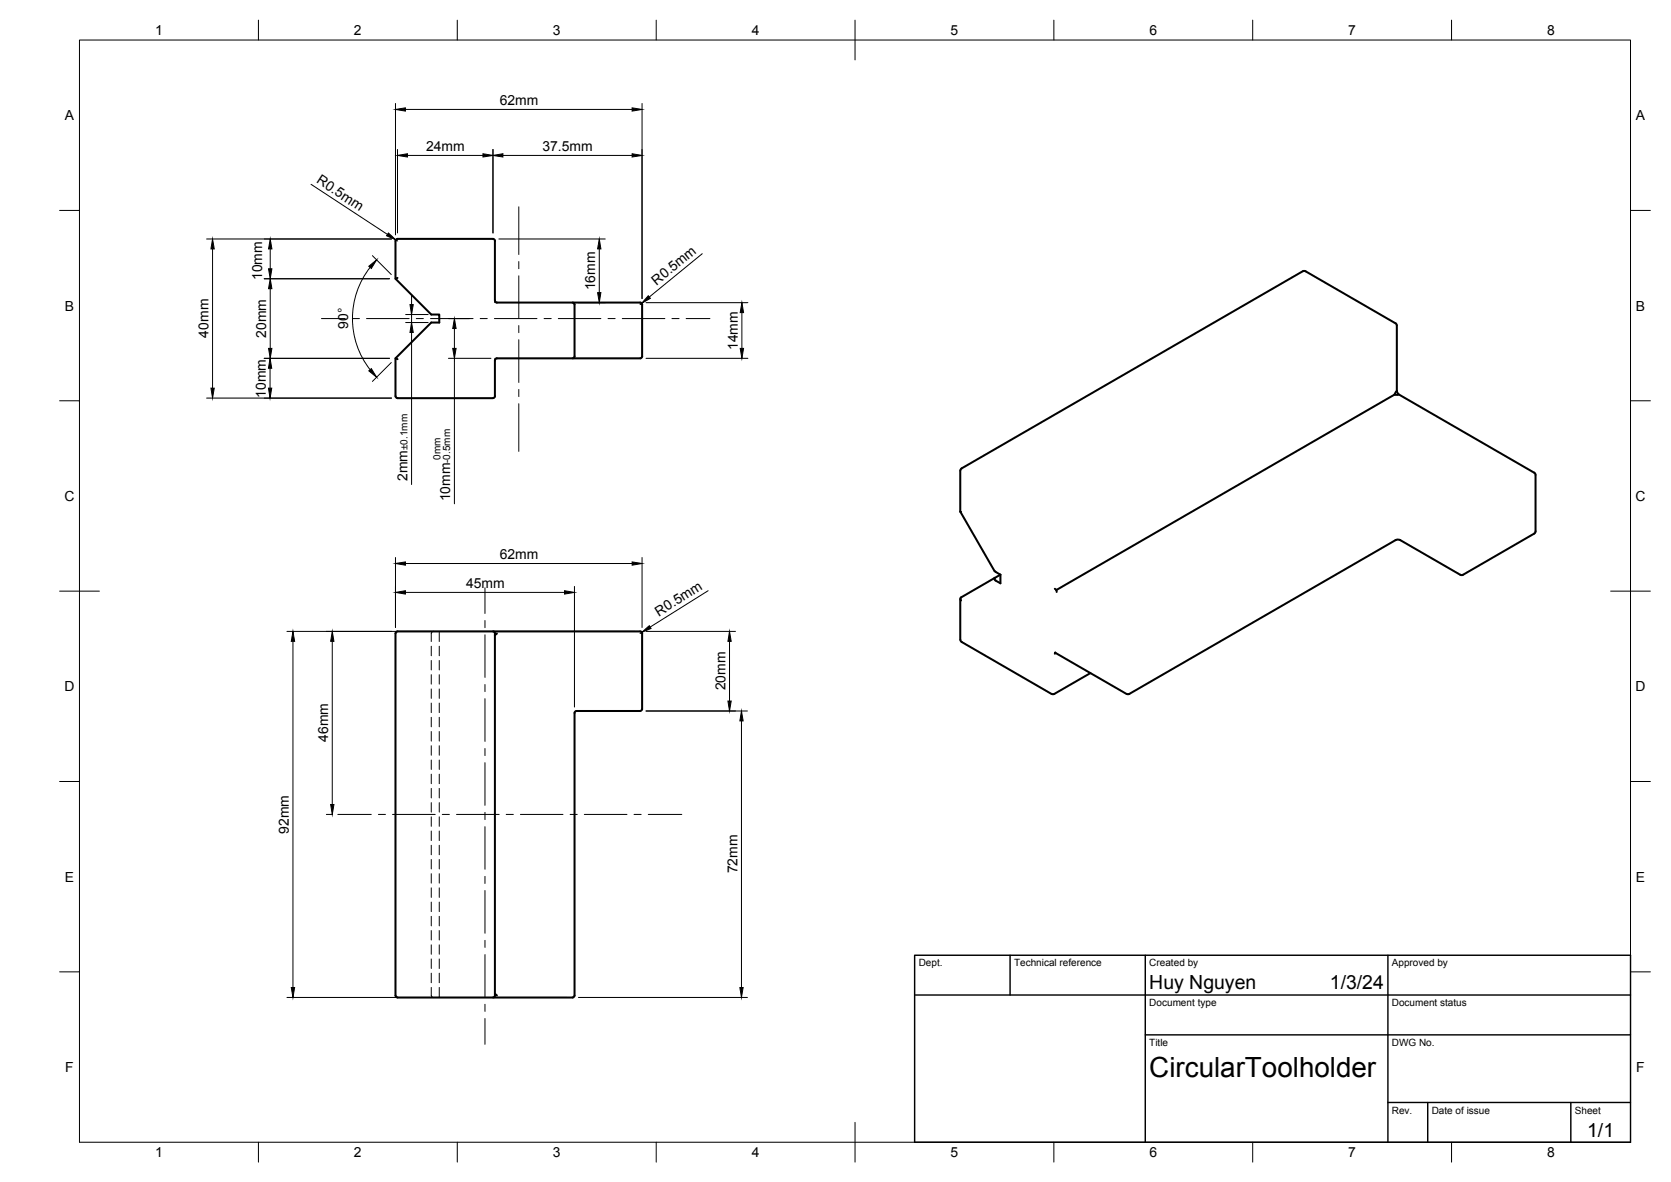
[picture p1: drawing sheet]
<svg xmlns="http://www.w3.org/2000/svg" width="420mm" height="297mm" viewBox="0 0 420 297" stroke-linecap="round" stroke-linejoin="round" font-family="sans-serif">
<!-- layer: Visible -->
<g fill="none" stroke="#000" stroke-width=".51">
<path d="M99.4 70l.1-9.5 .2-.4 24.3-.1 .4 .3v.2l.1 15 .2 .5h36.3M99.9 69.8l-.5 .2 9 9h2v2.1h-2l-9 9 .5 .2M144 76l.4 .3 .1 .2v13.1l-.3 .4-.2 .1M161 76l.4 .3 .1 .2v13.1l-.3 .4-.2 .1M99.4 90.1l.1 9.4v.3l.5 .2M124.4 90.6l.1 8.9-.3 .5h-.2M161 90.1h-36.1l-.4 .2v.2M351 98.4l-.4 .8M351.2 81.8v16.5l.3 .6 34.4 20 .2 .5v14.1l-.2 .4-18.3 10.6-.4-.1-15.1-8.7h-1.2l-67 38.7h-.6M351.2 81.8l-.3-.6-22.6-13-.5-.1-86 49.6M351.5 99.2h-.9l-85 49.1M99.9 100.1h24.1"/>
<path d="M241.8 117.7l-.4 .6 .1 10.3 .2 .1M241.5 128.6l8.5 14.8M124 158.7h.2l.3 .5-.1 91v.2l-.4 .3M124.9 159.2l-.5 .4M161 158.7h-61.1l-.4 .2-.1 91.3 .3 .4 44.3 .1 .4-.3 .1-71.2v-.3l.5-.2h16M161 158.7l.4 .2 .1 .3v19l-.3 .4-.2 .1M241.4 150.5l.1 10.2 .3 .6M241.7 150.1a.48 .48 0 0 0 0 .8M250 143.4l.3 .3M250.1 145.2l-8.5 4.9M250.1 145.2l-.1 .3 .3 .4M250.3 143.7l1.2 .7"/>
<path d="M251.5 144.4l-1.4 .8M251.5 144.4v2.2l-1.2-.7M265.2 148l.4 .3M265.6 148.3l.1 .5M241.8 161.3l22.6 13.1M265.3 164h.1M265.3 164l-.1 .3M265.3 164l18 10.4M274.2 169.1l-9.1 5.3h-.7M124.4 249.8l.5 .4"/>
</g>
<!-- layer: Hidden -->
<g fill="none" stroke="#000" stroke-width=".25">
<path d="M124.4 75.6v.4h.5M124.9 90.1h-.5v.5M109.2 158.7l-.4 .1-.3 .3-.1 2.1M110.4 158.7v2.5M108.4 162.4v2.4M108.4 166v2.4M108.4 169.6v2.3M108.4 173.1v2.4M108.4 176.7v2.4M110.4 162.4v2.4M110.4 166v2.4M110.4 169.6v2.3"/>
<path d="M110.4 173.1v2.4M110.4 176.7v2.4M108.4 180.3v2.4M108.4 183.8v2.4M108.4 187.4v2.4M108.4 191v2.4M108.4 194.5v2.4M108.4 198.1v2.4M110.4 180.3v2.4M110.4 183.8v2.4M110.4 187.4v2.4M110.4 191v2.4"/>
<path d="M110.4 194.5v2.4M110.4 198.1v2.4M108.4 201.7v2.4M108.4 205.3v2.4M108.4 208.8v2.4M108.4 212.4v2.4M108.4 216v2.4M108.4 219.6v2.3M110.4 201.7v2.4M110.4 205.3v2.4M110.4 208.8v2.4M110.4 212.4v2.4"/>
<path d="M110.4 216v2.4M110.4 219.6v2.3M108.4 223.1v2.4M108.4 226.7v2.4M108.4 230.3v2.4M108.4 233.9v2.3M108.4 237.4v2.4M110.4 223.1v2.4M110.4 226.7v2.4M110.4 230.3v2.4M110.4 233.9v2.3M110.4 237.4v2.4"/>
<path d="M108.4 248.1l.1 2.2 .7 .4M108.4 241v2.4M108.4 244.6v2.4M110.4 241v2.4M110.4 244.6v2.4M110.4 248.1v2.6"/>
</g>
<!-- layer: BORDER -->
<g fill="none" stroke="#000" stroke-width=".25">
<path d="M20 10.1h390v276.9h-390zM65 5.1v5M115 5.1v5M165 5.1v5M215 5.1v10M265 5.1v5M315 5.1v5M365 5.1v5M15 52.9h5M410 52.9h5M15 100.7h5M410 100.7h5"/>
<path d="M15 148.6h10M405 148.6h10M15 196.4h5M410 196.4h5M15 244.2h5M410 244.2h5M65 287v5M115 287v5M165 287v5M215 282.1v9.9M265 287v5M315 287v5"/>
<path d="M365 287v5"/>
</g>
<!-- layer: TITLEBLOCK -->
<path d="M230 240.1h180v46.9h-180zM230 250h180M254 240.1v9.9M288 240.1v46.9M349 240.1v46.9M288 260.1h122M349 277.1h61M359 277.1v9.9M395 277.1v9.9" fill="none" stroke="#000" stroke-width=".36"/>
<!-- layer: Smart Centers -->
<g fill="none" stroke="#000" stroke-width=".25">
<path d="M130.5 52v12M130.5 65.7v1.8M130.5 69.3v10.7M80.8 80.1h6M88.6 80.1h1.8M92.2 80.1h10.7M104.7 80.1h1.7M108.2 80.1h10.8M120.7 80.1h1.8M124.3 80.1h10.7M130.5 81.8v1.8M130.5 85.4v10.7"/>
<path d="M130.5 97.9v1.8M136.8 80.1h1.8M140.4 80.1h10.7M152.9 80.1h1.8M156.5 80.1h10.7M169 80.1h1.8M172.5 80.1h6M130.5 101.5v11.9M121.9 147.7v6.5M121.9 155.9v1.8M121.9 159.5v10.7M121.9 172v1.8"/>
<path d="M121.9 175.6v10.7M121.9 188.1v1.8M121.9 191.7v10.7M84.9 204.7h8.4M95.1 204.7h1.8M98.7 204.7h10.7M111.2 204.7h1.8M114.8 204.7h10.7M121.9 204.2v1.8M121.9 207.7v10.7M127.3 204.7h1.8M130.9 204.7h10.7"/>
<path d="M143.4 204.7h1.7M146.9 204.7h10.7M159.4 204.7h1.8M163 204.7h8.4M121.9 220.2v1.8M121.9 223.8v10.7M121.9 236.3v1.8M121.9 239.9v10.7M121.9 252.4v1.8M121.9 256v6.4"/>
</g>
<!-- layer: FD_Dimensions -->
<g fill="none" stroke="#000" stroke-width=".25">
<path d="M99.4 26v33M99.9 37.6v21M101.9 27.5h57M102.4 39.1h19M124 37.6v21M126.4 39.1h32.5M161.4 26v49M78.2 46.3l19.2 12.6M51.9 60.1h46.5M53.4 62.6v34.9M66.4 70h31.5M67.9 62.6v4.9"/>
<path d="M67.9 72.5v15.1M93.1 67.2a20.8 20.8 0 0 0 0 25.7M93.6 64.2l4.8 4.8M99.5 60.3l.4 .2M102 79h5.7M103.5 74v2.5M103.5 79v2.1M125.4 60.1h26.8M145.4 76.1h6.8M150.7 62.6v10.9M161.3 76.2l-.3 .3M162.4 76.1h25.6"/>
<path d="M176.6 63.8l-13.3 10.8M186.5 78.6v9M66.4 90.1h31.5M67.9 92.5v5M98.4 91.1l-4.8 4.7M102 81.1h5.7M103.5 83.6v38.2M112.8 80.1h5.3M112.8 90.1h10.6M114.3 82.6v5M114.3 90.1v36.5M162.4 90.1h25.6"/>
<path d="M51.9 100h46.5M72.2 158.7h87.2M99.4 140.1v17.6M101.9 141.6h57M101.9 148.9h40M144.4 147.4v30.3M161.4 158.9l-.4 .3M161.4 140.1v17.6M162.4 158.7h22.5M178.1 148.4l-14.6 9.2M73.7 161.2v87M83.5 161.2v41"/>
<path d="M162.4 178.7h25.5M183.4 161.2v15M186.4 181.2v67M82.1 204.7h1.3M72.2 250.7h70.3M145.4 250.7h42.5"/>
</g>
<g fill="#000" stroke="#000" stroke-width=".25">
<path d="M99.4 27.5l2.5-.4v.8zM99.9 39.1l2.5-.5v.9zM121.4 38.6l2.6 .5-2.6 .4zM124 39.1l2.4-.5v.9zM158.9 38.6l2.5 .5-2.5 .4zM158.9 27.1l2.5 .4-2.5 .4zM97.7 58.6l1.8 1.7-2.3-1zM53.4 60.1l.5 2.5h-.9zM67.9 70l.5 2.5h-.9zM67.5 67.5h.9l-.5 2.5zM67.9 60.1l.5 2.5h-.9zM92.7 66.9l2-1.6-1.3 2.2z"/>
<path d="M103.1 76.5h.8l-.4 2.5zM150.3 73.5h.8l-.4 2.6zM150.7 60.1l.4 2.5h-.8zM163 74.3l.5 .7-2.2 1.2zM186.5 76.1l.5 2.5h-.9zM53 97.5h.9l-.5 2.5zM67.5 97.5h.8l-.4 2.5zM67.9 90.1l.4 2.4h-.8zM67.5 87.6h.9l-.5 2.5zM92.7 93.2l.7-.6 1.3 2.2zM103.5 81.1l.4 2.5h-.8zM114.3 80.1l.4 2.5h-.9z"/>
<path d="M113.8 87.6h.9l-.4 2.5zM186.1 87.6h.9l-.5 2.5zM99.4 141.6l2.5-.4v.8zM99.4 148.9l2.5-.5v.9zM141.9 148.4l2.5 .5-2.5 .4zM158.9 141.2l2.5 .4-2.5 .4zM161.4 158.9l1.9-1.7 .4 .7zM73.7 158.7l.4 2.5h-.9zM83.5 158.7l.5 2.5h-.9zM183 176.2h.9l-.5 2.5zM183.4 158.7l.5 2.5h-.9zM186.4 178.7l.5 2.5h-.9z"/>
<path d="M83.1 202.2h.9l-.5 2.5zM73.2 248.2h.9l-.4 2.5zM186 248.2h.9l-.5 2.5z"/>
</g>
<text font-size="7" x="289" y="270.6">CircularToolholder</text>
<g font-size="4.9">
<text x="289" y="248.5">Huy Nguyen</text>
<text x="334.4" y="248.5">1/3/24</text>
<text x="399.1" y="285.7">1/1</text>
</g>
<g font-size="3.5">
<text x="39" y="8.8">1</text>
<text x="89" y="8.8">2</text>
<text x="139" y="8.8">3</text>
<text x="189" y="8.8">4</text>
<text x="239" y="8.8">5</text>
<text x="289" y="8.8">6</text>
<text x="339" y="8.8">7</text>
<text x="389" y="8.8">8</text>
<text x="125.6" y="26.5">62mm</text>
<text x="16.3" y="30.2">A</text>
<text x="411.3" y="30.2">A</text>
<text x="107.1" y="38">24mm</text>
<text x="136.4" y="38">37.5mm</text>
<text x="79.4" y="45.9" transform="rotate(33 79.4 45.9)">R0.5mm</text>
<text x="66" y="70.4" transform="rotate(-90 66 70.4)">10mm</text>
<text x="165.1" y="71.8" transform="rotate(-39 165.1 71.8)">R0.5mm</text>
<text x="149.6" y="73" transform="rotate(-90 149.6 73)">16mm</text>
<text x="16.3" y="78">B</text>
<text x="87.6" y="82.6" transform="rotate(-90 87.6 82.6)">90°</text>
<text x="411.3" y="78">B</text>
<text x="52.4" y="84.8" transform="rotate(-90 52.4 84.8)">40mm</text>
<text x="66.9" y="84.8" transform="rotate(-90 66.9 84.8)">20mm</text>
<text x="185.5" y="88" transform="rotate(-90 185.5 88)">14mm</text>
<text x="66.9" y="100" transform="rotate(-90 66.9 100)">10mm</text>
<text x="16.2" y="125.9">C</text>
<text x="102.5" y="120.8" transform="rotate(-90 102.5 120.8)">2mm</text>
<text x="113.2" y="126" transform="rotate(-90 113.2 126)">10mm</text>
<text x="411.2" y="125.9">C</text>
<text x="125.6" y="140.6">62mm</text>
<text x="117.2" y="147.8">45mm</text>
<text x="165.7" y="155" transform="rotate(-32 165.7 155)">R0.5mm</text>
<text x="16.2" y="173.7">D</text>
<text x="182.4" y="173.5" transform="rotate(-90 182.4 173.5)">20mm</text>
<text x="411.2" y="173.7">D</text>
<text x="82.5" y="186.4" transform="rotate(-90 82.5 186.4)">46mm</text>
<text x="72.6" y="209.5" transform="rotate(-90 72.6 209.5)">92mm</text>
<text x="16.3" y="221.6">E</text>
<text x="185.4" y="219.5" transform="rotate(-90 185.4 219.5)">72mm</text>
<text x="411.3" y="221.6">E</text>
<text x="16.4" y="269.4">F</text>
<text x="411.4" y="269.4">F</text>
<text x="39" y="290.8">1</text>
<text x="89" y="290.8">2</text>
<text x="139" y="290.8">3</text>
<text x="189" y="290.8">4</text>
<text x="239" y="290.8">5</text>
<text x="289" y="290.8">6</text>
<text x="339" y="290.8">7</text>
<text x="389" y="290.8">8</text>
</g>
<g font-size="2.5">
<text x="102.5" y="113.1" transform="rotate(-90 102.5 113.1)">±0.1mm</text>
<text x="110.8" y="115.6" transform="rotate(-90 110.8 115.6)">0mm</text>
<text x="113.2" y="116.4" transform="rotate(-90 113.2 116.4)">-0.5mm</text>
<text x="231" y="242.9">Dept.</text>
<text x="255" y="242.9">Technical reference</text>
<text x="289" y="242.9">Created by</text>
<text x="350" y="242.9">Approved by</text>
<text x="289" y="252.8">Document type</text>
<text x="350" y="252.8">Document status</text>
<text x="289" y="262.9">Title</text>
<text x="350" y="262.9">DWG No.</text>
<text x="350" y="279.9">Rev.</text>
<text x="360" y="279.9">Date of issue</text>
<text x="396" y="279.9">Sheet</text>
</g>
</svg>
